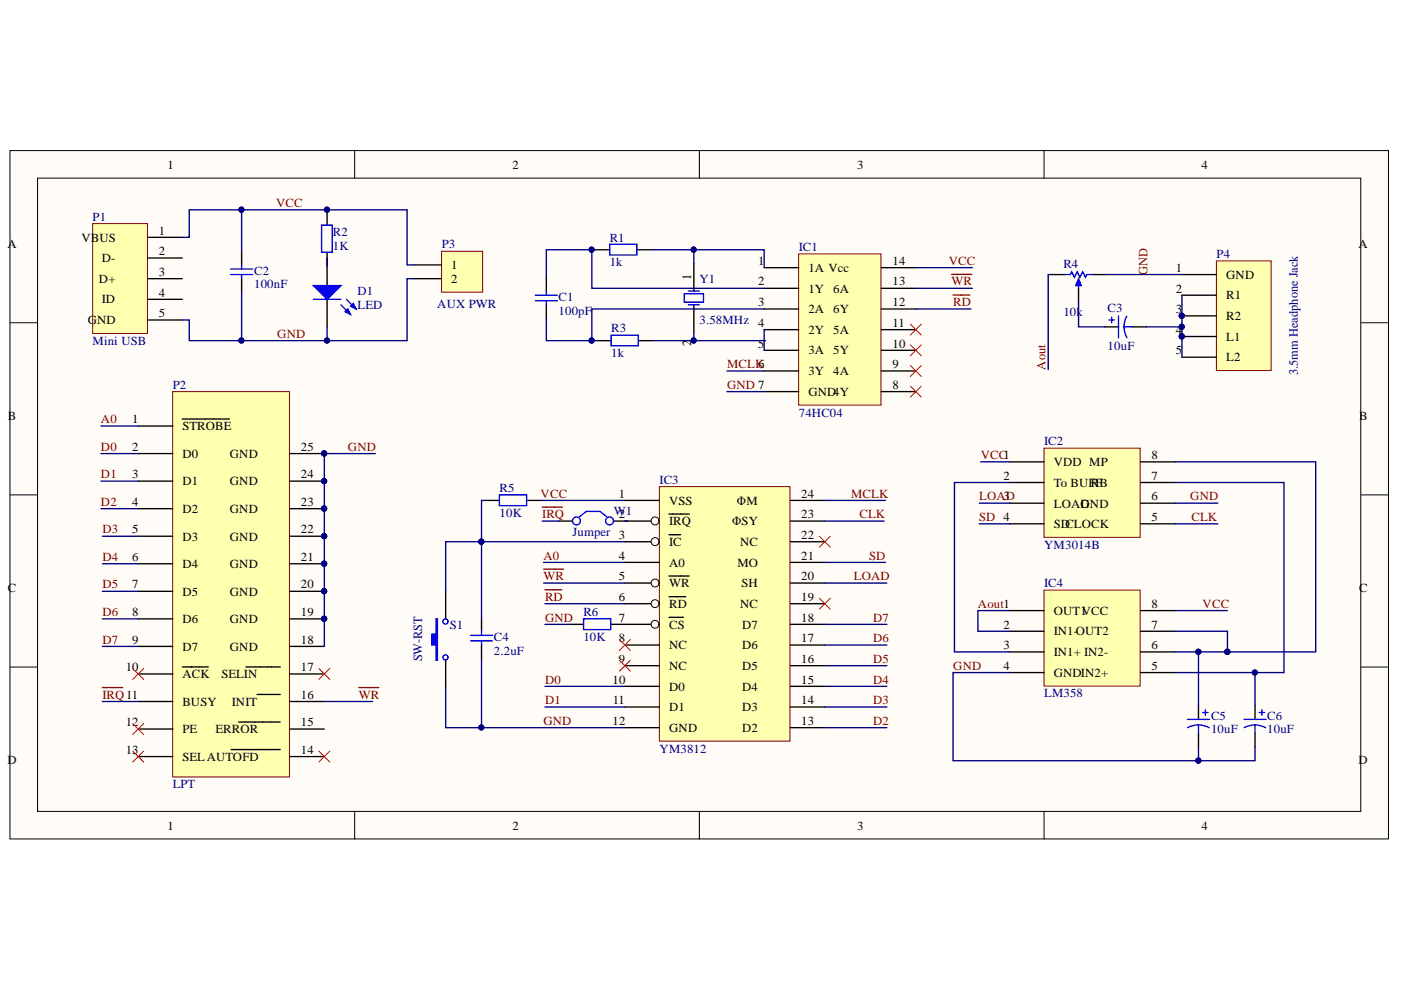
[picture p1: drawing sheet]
# Altium schematic sheet Schematic.SchDoc
size 254 x 127 mm; PageSetup: Record=PageOptions¦CenterHorizontal=True¦CenterVertical=True¦PrintScale=1.09¦XCorrection=1.00¦YCorrection=1.00¦PrintKind=0¦BorderSize=5000000¦LeftOffset=0¦BottomOffset=0¦Orientation=2¦PaperLength=1000¦PaperWidth=1000¦Scale=100¦PaperSource=7¦PrintQuality=-3¦MediaType=1¦DitherType=10¦PrintScaleMode=1¦PaperKind=A4¦PaperIndex=9

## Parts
C1  100pF  [MLCC]
C2  100nF  [MLCC]
C3  10uF  [CAP 2.0*5*11 - BK]
C4  2.2uF  [MLCC]
C5  10uF  [CAP 2.0*5*11 - BK]
C6  10uF  [CAP 2.0*5*11 - BK]
D1  LED  [LED 3MM-G]
IC1  74HC04  [DIP14-300_MH]
IC2  YM3014B  [DIP8-300_MH]
IC3  YM3812  [DIP24-600_MH]
IC4  LM358  [DIP8-300_MH]
P1  Mini USB
P2  LPT  [DB25(DR252M)]
P3  AUX PWR  [HDR2.54-LI-2P]
P4  3.5mm Headphone Jack  [3F07_BK]
R1  1k  [RS 1/4W]
R2  1K  [RS 1/4W]
R3  1k  [RS 1/4W]
R4  10k  [WH148-1-G15]
R5  10K  [RS 1/4W]
R6  10K  [RS 1/4W]
S1  SW-RST  [TSW DIP-6*6*11]
W1  Jumper  [HDR2.54-LI-2P]
Y1  3.58MHz  [OSC HC-49S]

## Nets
A0: IC3.4(A0) P2.1(~{STROBE})
Aout: IC4.1(OUT1) IC4.2(IN1-) R4.1(TOP)
CLK: IC2.5(CLOCK) IC3.23(ΦSY)
D0: IC3.10(D0) P2.2(D0)
D1: IC3.11(D1) P2.3(D1)
D2: IC3.13(D2) P2.4(D2)
D3: IC3.14(D3) P2.5(D3)
D4: IC3.15(D4) P2.6(D4)
D5: IC3.16(D5) P2.7(D5)
D6: IC3.17(D6) P2.8(D6)
D7: IC3.18(D7) P2.9(D7)
GND: C2.1 C4.1 C5.2 C6.2 D1.2(K) IC1.7(GND) IC2.6(GND) IC3.12(GND) IC4.4(GND) P1.5(GND) P2.18(GND) P2.19(GND) P2.20(GND) P2.21(GND) P2.22(GND) P2.23(GND) P2.24(GND) P2.25(GND) P3.2 P4.1(GND) R4.2(BOT) R6.1 S1.1
~{IRQ}: P2.11(BUSY) W1.1(C1)
LOAD: IC2.3(LOAD) IC3.20(SH)
MCLK: IC1.6(3Y) IC3.24(ΦM)
~{RD}: IC1.12(6Y) IC3.6(~{RD})
SD: IC2.4(SD) IC3.21(MO)
VCC: C2.2 IC1.14(Vcc) IC2.1(VDD) IC3.1(VSS) IC4.8(VCC) P1.1(VBUS) P3.1 R2.2 R5.2
~{WR}: IC1.13(6A) IC3.5(~{WR}) P2.16(~{INIT})
NetC1_1: C1.1 IC1.3(2A) R3.1
NetC1_2: C1.2 IC1.2(1Y) R1.1
NetC3_1: C3.1 R4.3(TAP)
NetC3_2: C3.2 P4.2(R1) P4.3(R2) P4.4(L1) P4.5(L2)
NetC4_2: C4.2 IC3.3(~{IC}) R5.1 S1.2
NetC5_1: C5.1 IC2.8(MP) IC4.6(IN2-) IC4.7(OUT2)
NetC6_1: C6.1 IC2.7(RB) IC4.5(IN2+)
NetD1_1: D1.1(A) R2.1
NetIC1_1: IC1.1(1A) R1.2 Y1.1(OSC1)
NetIC1_4: IC1.4(2Y) IC1.5(3A)
NetIC2_2: IC2.2(To_BUFF) IC4.3(IN1+)
NetIC3_2: IC3.2(~{IRQ}) W1.2(C2)
NetIC3_7: IC3.7(~{CS}) R6.2
NetR3_2: R3.2 Y1.2(OSC2)

Not connected (* = marked no-connect by the designer): IC1 8(4Y)* 9(4A)* 10(5Y)* 11(5A)*; IC3 8(NC)* 9(NC)* 19(NC)* 22(NC)*; P1 2(D-) 3(D+) 4(ID); P2 10(~{ACK})* 12(PE)* 13(SEL)* 14(~{AUTOFD})* 15(~{ERROR}) 17(~{SELIN})*
